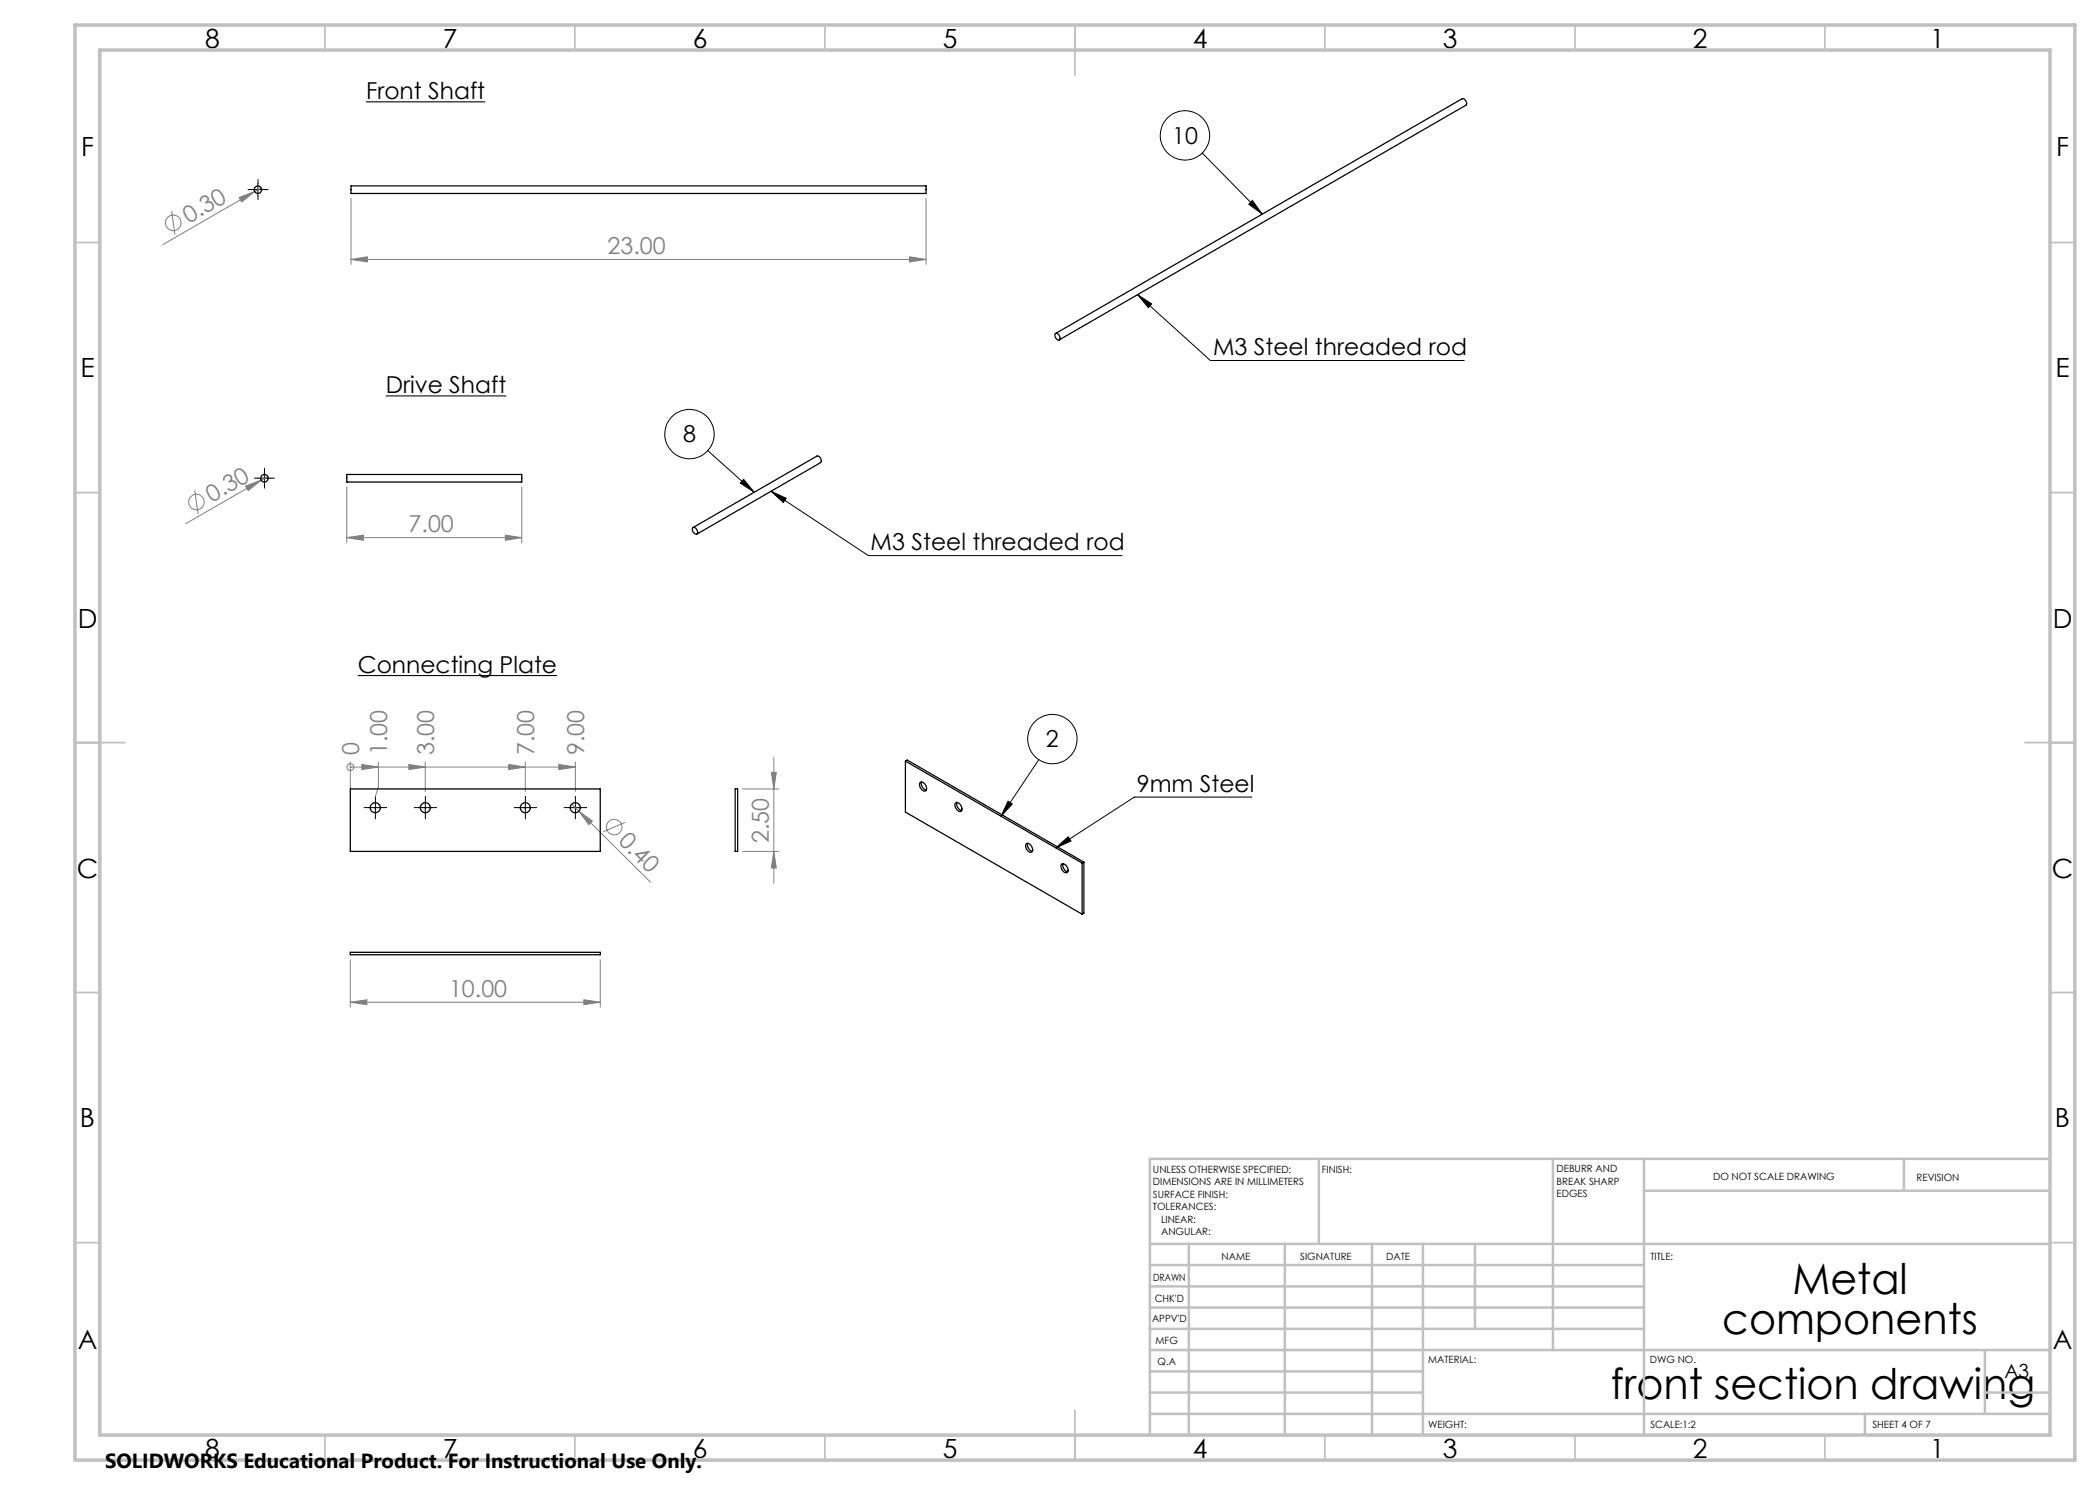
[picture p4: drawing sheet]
<svg xmlns="http://www.w3.org/2000/svg" width="420mm" height="297mm" viewBox="0 0 420 297" stroke-linecap="round" stroke-linejoin="round" font-family="sans-serif">
<g fill="none" stroke="#808080" stroke-width=".2">
<path d="M47.8 39.5l3.1-1.2-2.6 2.1zM50.9 38.3l-18.3 10.6M52.2 37.6l-1.3 .7M70.2 39.7v13.2M185.2 39.7v13.2M34.3 42.2l.7 4.8M70.2 51.9l3.3-.5v1zM70.2 51.9h115M181.9 51.4l3.3 .5-3.3 .5zM38.9 98l.7 4.8M49.1 97.2l3.1-1.2-2.6 2.1zM52.2 96l-15.1 8.7"/>
<path d="M53.5 95.3l-1.3 .7M69.4 97.4v11.1M104.4 97.4v11.1M69.4 107.5l3.3-.5v1.1zM69.4 107.5h35M101.1 107l3.3 .5-3.3 .6zM70.1 153.4h.1M70.1 152.4v5.4M70.1 153.4h45M72.4 152.9l3.3 .5-3.3 .5zM75.7 152.4v5l-.6 1.9M81.8 152.9l3.3 .5-3.3 .5z"/>
<path d="M85.1 152.4v5.9M101.7 152.9l3.4 .5-3.4 .5zM105.1 152.4v5.9M111.8 152.9l3.3 .5-3.3 .5zM115.1 152.4v5.9M148.5 157.8h7.3M154.3 154.5h1l-.5 3.3zM154.8 151.4v25.2M114.3 160.8l1.5 1.4M115.8 162.2l2.7 2-.7 .7zM115.8 162.2l14.3 14.2M125 164.5l-4.4 1.9"/>
<path d="M148.5 170.3h7.3M154.8 170.3l.5 3.3h-1zM70.1 192v9.4M116.8 200l3.3 .4-3.3 .5zM120.1 192v9.4M70.1 200.4l3.3-.4v.9zM70.1 200.4h50"/>
<circle cx="34.6" cy="44.6" r="1.55"/>
<circle cx="39.3" cy="100.4" r="1.56"/>
<circle cx="70.1" cy="153.4" r=".68"/>
<circle cx="122.9" cy="165.4" r="1.56"/>
</g>
<path d="M73.2 20.4h23.8M77.1 79.2h24.2M71.5 135.1h39.9" fill="none" stroke="#000" stroke-width=".21"/>
<g fill="none" stroke="#000" stroke-width=".2">
<path d="M50.3 37.9h2.5M51.6 36.7v2.5M240.5 30.6l11.9 12.2M227.5 58.9l14.6 13.2h50.7M227.5 58.9l2.8 1.9-.6 .7zM250.5 40.1l1.9 2.7-2.6-2zM51.6 95.6h2.6M52.9 94.4v2.5M141.6 90.1l9.2 8.4M148.7 95.9l2.1 2.6-2.7-1.9zM154.2 98.2l19.5 12.9h50.7M154.2 98.2l3 1.5-.5 .8z"/>
<path d="M207.8 151.9l-7.6 11.4M250.4 159.4h-23.5l-15.7 10.2M73.8 161.5h2.5M75.1 160.3v2.5M83.8 161.5h2.5M85.1 160.3v2.5M103.8 161.5h2.5M105.1 160.3v2.5M113.8 161.5h2.5M115.1 160.3v2.5M201.6 160.2l.9 .6-2.3 2.5zM211.2 169.6l2.4-2.2 .6 .8z"/>
<circle cx="237" cy="27.1" r="4.9"/>
<circle cx="137.9" cy="86.8" r="4.9"/>
<circle cx="210.5" cy="147.8" r="4.9"/>
</g>
<g fill="none" stroke="#000" stroke-width=".2" stroke-dasharray="15.2 1.3 1.3 1.3">
<path d="M50.4 37.9h-.8M51.6 36.7v-.8M51.6 39.2v.7M52.9 37.9h.7M51.7 95.6h-.8M52.9 94.4v-.8M52.9 96.9v.7M54.2 95.6h.7M73.8 161.5h-1M75.1 160.3v-1M75.1 162.8v1M76.3 161.5h1"/>
<path d="M83.8 161.5h-1M85.1 160.3v-1M85.1 162.8v1M86.3 161.5h1M103.8 161.5h-1M105.1 160.3v-1M105.1 162.8v1M106.3 161.5h1M113.8 161.5h-1M115.1 160.3v-1M115.1 162.8v1M116.3 161.5h1"/>
</g>
<g fill="none" stroke="#c0c0c0" stroke-width=".35">
<path d="M65 5v5M115 5v5M165 5v5M215 5v10M265 5v5M315 5v5M365 5v5M15 48.5h5M410 48.5h5M15 98.5h5M410 98.5h5M15 148.5h10"/>
<path d="M405 148.5h10M15 198.5h5M410 198.5h5M15 248.5h5M410 248.5h5M65 287v5M115 287v5M165 287v5M215 282v10M265 287v5M315 287v5M365 287v5"/>
</g>
<g fill="none" stroke="#c0c0c0" stroke-width=".5">
<path d="M263.8 231.8v17M310.6 231.8v38.2M328.8 231.8v55.2M328.8 238.2h81.2M380.8 231.8v6.4M410 231.8h-180v55.2M230 248.8h180M230 257.3h98.8M230 253h98.8M237.8 248.8v38.2M257 248.8v38.2M274.4 248.8v38.2"/>
<path d="M284.6 248.8v38.2M295 248.8v17M230 265.8h98.8M230 261.5h98.8M230 278.5h54.6M230 274.3h54.6M230 270h180M397 278.5h13M397 270v12.8M230 282.8h180M373 282.8v4.2"/>
</g>
<path d="M15 5h400v287h-400zM20 10h390v277h-390z" fill="none" stroke="#c0c0c0" stroke-width=".7"/>
<path d="M250.5 40.1l1.9 2.7-2.6-2zM227.5 58.9l2.8 1.9-.6 .7zM148.7 95.9l2.1 2.6-2.7-1.9zM154.2 98.2l3 1.5-.5 .8zM201.6 160.2l.9 .6-2.3 2.5zM211.2 169.6l2.4-2.2 .6 .8z" fill="#000"/>
<g fill="#808080">
<path d="M49.1 97.2l3.1-1.2-2.6 2.1z"/>
<path d="M47.8 39.5l3.1-1.2-2.6 2.1z"/>
<path d="M115.8 162.2l2.7 2-.7 .7z"/>
<path d="M72.4 152.9l3.3 .5-3.3 .5zM81.8 152.9l3.3 .5-3.3 .5zM101.7 152.9l3.4 .5-3.4 .5zM111.8 152.9l3.3 .5-3.3 .5z"/>
<path d="M70.2 51.9l3.3-.5v1zM181.9 51.4l3.3 .5-3.3 .5zM69.4 107.5l3.3-.5v1.1zM101.1 107l3.3 .5-3.3 .6z"/>
<path d="M154.8 170.3l.5 3.3h-1zM154.3 154.5h1l-.5 3.3z"/>
<path d="M70.1 200.4l3.3-.4v.9zM116.8 200l3.3 .4-3.3 .5z"/>
</g>
<g fill="none" stroke="#000" stroke-width=".25">
<path d="M70.2 37.2h115v1.5h-115zM211.1 66.7l81.3-46.9a.86 .86 0 0 1 .8 1.3l-81.4 46.9M211.1 66.7a.81 .81 0 0 1 .8 .4 .81 .81 0 0 1-.1 .9 .89 .89 0 0 1-.7-1.3zM69.4 94.9h35v1.5h-35zM138.6 105.5a.8 .8 0 0 1 .8 .4 .8 .8 0 0 1-.1 .9 .88 .88 0 0 1-.7-1.3zM138.6 105.5l24.8-14.3a.85 .85 0 0 1 .7 1.3l-24.7 14.3M70.1 157.8h50v12.5h-50zM147 157.8h.5v12.5h-.5zM181.1 152.2l35.3 20.4M181.1 152.2l.3-.2 35.4 20.4M181.1 152.2v10.2l35.3 20.4M184 156.5a1.12 1.12 0 0 1 1.1 .5 1.12 1.12 0 0 1 0 1.2 1.21 1.21 0 0 1-1.1-1.7z"/>
<path d="M184.3 156.4a1.34 1.34 0 0 0 .9 1.6M191.1 160.7a.89 .89 0 0 1 1.2 .8 .53 .53 0 0 1-.1 .8 .53 .53 0 0 1-.7-.3l-.2-.1a1.08 1.08 0 0 1-.2-1.2zM191.4 160.5a1.36 1.36 0 0 0 .9 1.6M205.3 168.7a1.12 1.12 0 0 1 1 .6 1.12 1.12 0 0 1 0 1.1 1.15 1.15 0 0 1-1-1.7zM205.5 168.7a1.41 1.41 0 0 0 1 1.6M212.3 172.9a.93 .93 0 0 1 1.3 .8 .57 .57 0 0 1-.3 .8 .57 .57 0 0 1-.8-.3 1.35 1.35 0 0 1-.2-1.3zM212.6 172.7a1.3 1.3 0 0 0 .9 1.6M216.4 172.6v10.2M216.8 172.4v10.2l-.4 .2M216.8 172.4l-.4 .2M70.1 190.5h50v.5h-50z"/>
<circle cx="51.6" cy="37.9" r=".75"/>
<circle cx="52.9" cy="95.7" r=".74"/>
<circle cx="75.1" cy="161.6" r="1"/>
<circle cx="85" cy="161.6" r=".99"/>
<circle cx="105.1" cy="161.6" r=".99"/>
<circle cx="115.1" cy="161.6" r="1"/>
</g>
<g font-size="8.5">
<text x="358.5" y="258.8">Metal</text>
<text x="344.5" y="266.9">components</text>
<text x="322.2" y="279.7">front section drawing</text>
</g>
<g font-size="5.3">
<text x="41" y="9.5">8</text>
<text x="88.5" y="9.5">7</text>
<text x="138.5" y="9.5">6</text>
<text x="188.5" y="9.5">5</text>
<text x="238.5" y="9.5">4</text>
<text x="288.5" y="9.5">3</text>
<text x="338.5" y="9.5">2</text>
<text x="386" y="9.5">1</text>
<text x="16.2" y="31.3">F</text>
<text x="411.2" y="31.3">F</text>
<text x="16.1" y="75.5">E</text>
<text x="411.1" y="75.5">E</text>
<text x="15.5" y="125.5">D</text>
<text x="410.5" y="125.5">D</text>
<text x="15.4" y="175.5">C</text>
<text x="410.4" y="175.5">C</text>
<text x="16" y="225.5">B</text>
<text x="411" y="225.5">B</text>
<text x="15.5" y="269.8">A</text>
<text x="410.5" y="269.8">A</text>
<text x="41" y="291.5">8</text>
<text x="88.5" y="291.5">7</text>
<text x="138.5" y="291.5">6</text>
<text x="188.5" y="291.5">5</text>
<text x="238.5" y="291.5">4</text>
<text x="288.5" y="291.5">3</text>
<text x="338.5" y="291.5">2</text>
<text x="386" y="291.5">1</text>
</g>
<g font-size="4.7">
<text x="73.2" y="19.9">Front Shaft</text>
<text x="234.4" y="28.7">10</text>
<text x="242.6" y="71">M3 Steel threaded rod</text>
<text x="77.1" y="78.7">Drive Shaft</text>
<text x="136.6" y="88.5">8</text>
<text x="174.1" y="110.1">M3 Steel threaded rod</text>
<text x="71.5" y="134.6">Connecting Plate</text>
<text x="209.2" y="149.5">2</text>
<text x="227.4" y="158.4">9mm Steel</text>
</g>
<g font-size="4.7" fill="#808080">
<text x="37.7" y="44.7" transform="rotate(-30 37.7 44.7)">0.30</text>
<text x="121.5" y="50.9">23.00</text>
<text x="42.4" y="100.6" transform="rotate(-30 42.4 100.6)">0.30</text>
<text x="81.7" y="106.5">7.00</text>
<text x="71.8" y="151.1" transform="rotate(-90 71.8 151.1)">0</text>
<text x="77.5" y="151.1" transform="rotate(-90 77.5 151.1)">1.00</text>
<text x="86.8" y="151.1" transform="rotate(-90 86.8 151.1)">3.00</text>
<text x="106.8" y="151.1" transform="rotate(-90 106.8 151.1)">7.00</text>
<text x="116.8" y="151.1" transform="rotate(-90 116.8 151.1)">9.00</text>
<text x="123.5" y="168.4" transform="rotate(45 123.5 168.4)">0.40</text>
<text x="153.8" y="168.6" transform="rotate(-90 153.8 168.6)">2.50</text>
<text x="89.8" y="199.4">10.00</text>
</g>
<text font-size="4.1" x="21" y="293.7">SOLIDWORKS Educational Product. For Instructional Use Only.</text>
<text font-size="3.9" x="400.9" y="275.5">A3</text>
<g font-size="2">
<text x="230.6" y="234.6">UNLESS OTHERWISE SPECIFIED:</text>
<text x="230.6" y="237.1">DIMENSIONS ARE IN MILLIMETERS</text>
<text x="230.6" y="239.6">SURFACE FINISH:</text>
<text x="264.4" y="234.6">FINISH:</text>
<text x="311.3" y="234.5">DEBURR AND</text>
<text x="311.3" y="237">BREAK SHARP</text>
<text x="311.3" y="239.5">EDGES</text>
<text x="342.6" y="236">DO NOT SCALE DRAWING</text>
<text x="383.3" y="236.2">REVISION</text>
<text x="230.6" y="242.1">TOLERANCES:</text>
<text x="232.2" y="244.6">LINEAR:</text>
<text x="232.2" y="247.1">ANGULAR:</text>
<text x="244.3" y="252">NAME</text>
<text x="260" y="251.9">SIGNATURE</text>
<text x="277.2" y="251.9">DATE</text>
<text x="330.1" y="251.9">TITLE:</text>
<text x="230.6" y="256.1">DRAWN</text>
<text x="230.9" y="260.3">CHK'D</text>
<text x="230.4" y="264.4">APPV'D</text>
<text x="231.1" y="268.8">MFG</text>
<text x="231.5" y="273">Q.A</text>
<text x="285.6" y="272.5">MATERIAL:</text>
<text x="330" y="272.5">DWG NO.</text>
<text x="285.6" y="285.5">WEIGHT:</text>
<text x="330.1" y="285.6">SCALE:1:2</text>
<text x="374.5" y="285.6">SHEET 4 OF 7</text>
</g>
</svg>
